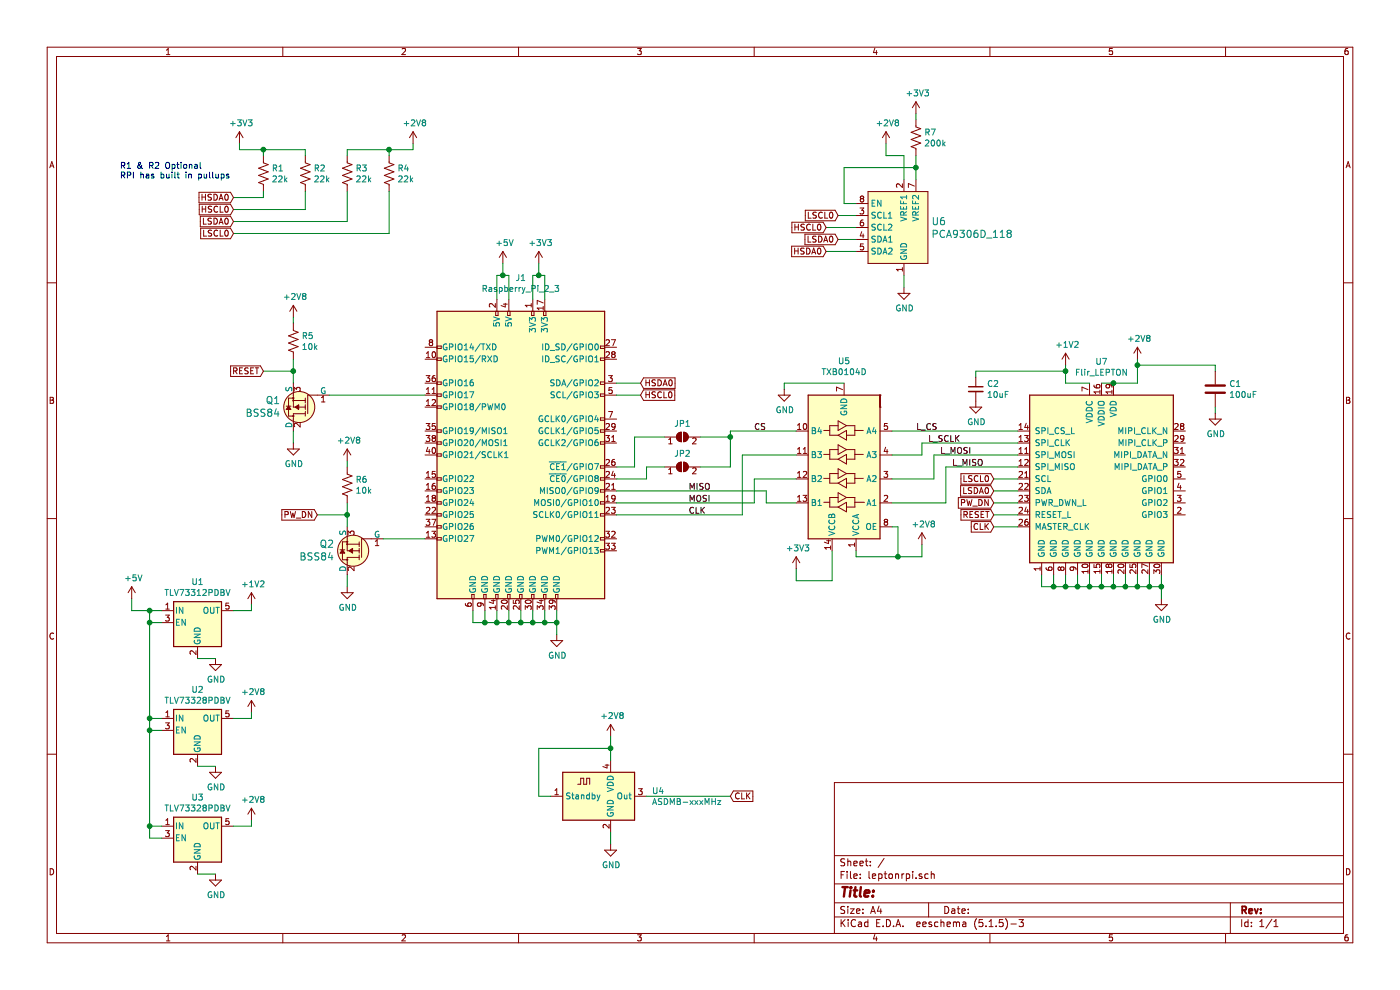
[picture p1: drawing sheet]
EESchema Schematic File Version 4
EELAYER 30 0
EELAYER END
$Descr A4 11693 8268
encoding utf-8
Sheet 1 1
Title ""
Date ""
Rev ""
Comp ""
Comment1 ""
Comment2 ""
Comment3 ""
Comment4 ""
$EndDescr
Connection ~ 4650 5200
Wire Wire Line
	4650 5200 4650 5300
$Comp
L power:GND #PWR0101
U 1 1
P 4650 5300
F 0 "#PWR0101" H 4650 5050 50  0001 C CNN
F 1 "GND" H 4655 5127 50  0000 C CNN
F 2 "" H 4650 5300 50  0001 C CNN
F 3 "" H 4650 5300 50  0001 C CNN
	1    4650 5300
	1    0    0    -1  
$EndComp
Wire Wire Line
	4050 5200 4150 5200
Connection ~ 4050 5200
Wire Wire Line
	4050 5100 4050 5200
Wire Wire Line
	4150 5200 4250 5200
Connection ~ 4150 5200
Wire Wire Line
	4150 5100 4150 5200
Wire Wire Line
	4250 5200 4350 5200
Connection ~ 4250 5200
Wire Wire Line
	4250 5100 4250 5200
Wire Wire Line
	4350 5200 4450 5200
Connection ~ 4350 5200
Wire Wire Line
	4350 5100 4350 5200
Wire Wire Line
	4450 5200 4550 5200
Connection ~ 4450 5200
Wire Wire Line
	4450 5100 4450 5200
Wire Wire Line
	4550 5200 4650 5200
Connection ~ 4550 5200
Wire Wire Line
	4550 5100 4550 5200
Wire Wire Line
	4650 5200 4650 5100
Wire Wire Line
	3950 5200 4050 5200
Wire Wire Line
	3950 5100 3950 5200
$Comp
L Connector:Raspberry_Pi_2_3 J1
U 1 1
P 4350 3800
F 0 "J1" H 4350 5281 50  0000 C CNN
F 1 "Raspberry_Pi_2_3" H 4350 5190 50  0000 C CNN
F 2 "misc footprints:rpogi2" H 4350 3800 50  0001 C CNN
F 3 "https://www.raspberrypi.org/documentation/hardware/raspberrypi/schematics/rpi_SCH_3bplus_1p0_reduced.pdf" H 4350 3800 50  0001 C CNN
	1    4350 3800
	1    0    0    -1  
$EndComp
Wire Wire Line
	5150 3200 5350 3200
Wire Wire Line
	5150 3300 5350 3300
Text GLabel 6900 1900 0    50   Input ~ 0
HSCL0
Text GLabel 6900 2100 0    50   Input ~ 0
HSDA0
Text GLabel 7000 2000 0    50   Input ~ 0
LSDA0
Text GLabel 7000 1800 0    50   Input ~ 0
LSCL0
Wire Wire Line
	6900 1900 7150 1900
Wire Wire Line
	7000 1800 7150 1800
Wire Wire Line
	6900 2100 7150 2100
Wire Wire Line
	7000 2000 7150 2000
Wire Wire Line
	7700 3700 7700 3800
Wire Wire Line
	8500 3700 7700 3700
Wire Wire Line
	7800 3800 8500 3800
Wire Wire Line
	7800 4000 7800 3800
Wire Wire Line
	7900 3900 7900 4200
Wire Wire Line
	8500 3900 7900 3900
$Comp
L Sensor_Optical:Flir_LEPTON U7
U 1 1
P 9200 4000
F 0 "U7" H 9200 4981 50  0000 C CNN
F 1 "Flir_LEPTON" H 9200 4890 50  0000 C CNN
F 2 "digikey-footprints:FLIR_Lepton_Socket_1050281001" H 8500 4750 50  0001 C CNN
F 3 "https://cdn.sparkfun.com/datasheets/Sensors/Infrared/FLIR_Lepton_Data_Brief.pdf" H 8600 4850 50  0001 C CNN
	1    9200 4000
	1    0    0    -1  
$EndComp
$Comp
L power:GND #PWR0102
U 1 1
P 6550 3250
F 0 "#PWR0102" H 6550 3000 50  0001 C CNN
F 1 "GND" H 6555 3077 50  0000 C CNN
F 2 "" H 6550 3250 50  0001 C CNN
F 3 "" H 6550 3250 50  0001 C CNN
	1    6550 3250
	1    0    0    -1  
$EndComp
Text GLabel 8300 4100 0    50   Input ~ 0
LSDA0
Text GLabel 8300 4000 0    50   Input ~ 0
LSCL0
$Comp
L power:GND #PWR0103
U 1 1
P 9700 5000
F 0 "#PWR0103" H 9700 4750 50  0001 C CNN
F 1 "GND" H 9705 4827 50  0000 C CNN
F 2 "" H 9700 5000 50  0001 C CNN
F 3 "" H 9700 5000 50  0001 C CNN
	1    9700 5000
	1    0    0    -1  
$EndComp
Wire Wire Line
	8700 4800 8700 4900
Wire Wire Line
	8700 4900 8800 4900
Wire Wire Line
	9700 4900 9700 4800
Wire Wire Line
	9600 4800 9600 4900
Connection ~ 9600 4900
Wire Wire Line
	9600 4900 9700 4900
Wire Wire Line
	9500 4800 9500 4900
Connection ~ 9500 4900
Wire Wire Line
	9500 4900 9600 4900
Wire Wire Line
	9400 4800 9400 4900
Connection ~ 9400 4900
Wire Wire Line
	9400 4900 9500 4900
Wire Wire Line
	9300 4800 9300 4900
Connection ~ 9300 4900
Wire Wire Line
	9300 4900 9400 4900
Wire Wire Line
	9200 4800 9200 4900
Connection ~ 9200 4900
Wire Wire Line
	9200 4900 9300 4900
Wire Wire Line
	9100 4800 9100 4900
Connection ~ 9100 4900
Wire Wire Line
	9100 4900 9200 4900
Wire Wire Line
	9000 4800 9000 4900
Connection ~ 9000 4900
Wire Wire Line
	9000 4900 9100 4900
Wire Wire Line
	8900 4800 8900 4900
Connection ~ 8900 4900
Wire Wire Line
	8900 4900 9000 4900
Wire Wire Line
	8800 4800 8800 4900
Connection ~ 8800 4900
Wire Wire Line
	8800 4900 8900 4900
Wire Wire Line
	9700 5000 9700 4900
Connection ~ 9700 4900
Wire Wire Line
	8500 4100 8300 4100
Wire Wire Line
	8500 4000 8300 4000
Text GLabel 5350 3300 2    50   Input ~ 0
HSCL0
Text GLabel 5350 3200 2    50   Input ~ 0
HSDA0
$Comp
L power:+2V8 #PWR0105
U 1 1
P 7700 4550
F 0 "#PWR0105" H 7700 4400 50  0001 C CNN
F 1 "+2V8" H 7715 4723 50  0000 C CNN
F 2 "" H 7700 4550 50  0001 C CNN
F 3 "" H 7700 4550 50  0001 C CNN
	1    7700 4550
	1    0    0    -1  
$EndComp
$Comp
L power:+2V8 #PWR0106
U 1 1
P 7400 1200
F 0 "#PWR0106" H 7400 1050 50  0001 C CNN
F 1 "+2V8" H 7415 1373 50  0000 C CNN
F 2 "" H 7400 1200 50  0001 C CNN
F 3 "" H 7400 1200 50  0001 C CNN
	1    7400 1200
	1    0    0    -1  
$EndComp
$Comp
L power:+3V3 #PWR0107
U 1 1
P 7650 950
F 0 "#PWR0107" H 7650 800 50  0001 C CNN
F 1 "+3V3" H 7665 1123 50  0000 C CNN
F 2 "" H 7650 950 50  0001 C CNN
F 3 "" H 7650 950 50  0001 C CNN
	1    7650 950 
	1    0    0    -1  
$EndComp
$Comp
L power:GND #PWR0108
U 1 1
P 7550 2400
F 0 "#PWR0108" H 7550 2150 50  0001 C CNN
F 1 "GND" H 7555 2227 50  0000 C CNN
F 2 "" H 7550 2400 50  0001 C CNN
F 3 "" H 7550 2400 50  0001 C CNN
	1    7550 2400
	1    0    0    -1  
$EndComp
Wire Wire Line
	7550 2300 7550 2400
Text GLabel 8300 4200 0    50   Input ~ 0
PW_DN
Text GLabel 8300 4300 0    50   Input ~ 0
RESET
Text GLabel 8300 4400 0    50   Input ~ 0
CLK
Wire Wire Line
	8300 4400 8500 4400
Wire Wire Line
	8500 4300 8300 4300
Wire Wire Line
	8500 4200 8300 4200
Wire Wire Line
	5400 6650 6100 6650
Wire Wire Line
	4150 2500 4150 2300
Wire Wire Line
	4250 2300 4250 2500
Wire Wire Line
	4450 2500 4450 2300
Wire Wire Line
	4550 2300 4550 2500
Text GLabel 6100 6650 2    50   Input ~ 0
CLK
Wire Wire Line
	4600 6650 4500 6650
Wire Wire Line
	4500 6650 4500 6250
Wire Wire Line
	4500 6250 5100 6250
Wire Wire Line
	5100 6250 5100 6350
Connection ~ 5100 6250
$Comp
L power:+2V8 #PWR0109
U 1 1
P 5100 6150
F 0 "#PWR0109" H 5100 6000 50  0001 C CNN
F 1 "+2V8" H 5115 6323 50  0000 C CNN
F 2 "" H 5100 6150 50  0001 C CNN
F 3 "" H 5100 6150 50  0001 C CNN
	1    5100 6150
	1    0    0    -1  
$EndComp
Wire Wire Line
	5100 6150 5100 6250
$Comp
L power:GND #PWR0110
U 1 1
P 5100 7050
F 0 "#PWR0110" H 5100 6800 50  0001 C CNN
F 1 "GND" H 5105 6877 50  0000 C CNN
F 2 "" H 5100 7050 50  0001 C CNN
F 3 "" H 5100 7050 50  0001 C CNN
	1    5100 7050
	1    0    0    -1  
$EndComp
Wire Wire Line
	5100 6950 5100 7050
$Comp
L power:+5V #PWR0111
U 1 1
P 4200 2200
F 0 "#PWR0111" H 4200 2050 50  0001 C CNN
F 1 "+5V" H 4215 2373 50  0000 C CNN
F 2 "" H 4200 2200 50  0001 C CNN
F 3 "" H 4200 2200 50  0001 C CNN
	1    4200 2200
	1    0    0    -1  
$EndComp
$Comp
L power:+3V3 #PWR0112
U 1 1
P 4500 2200
F 0 "#PWR0112" H 4500 2050 50  0001 C CNN
F 1 "+3V3" H 4515 2373 50  0000 C CNN
F 2 "" H 4500 2200 50  0001 C CNN
F 3 "" H 4500 2200 50  0001 C CNN
	1    4500 2200
	1    0    0    -1  
$EndComp
Wire Wire Line
	4500 2300 4500 2200
Wire Wire Line
	4450 2300 4500 2300
Wire Wire Line
	4500 2300 4550 2300
Connection ~ 4500 2300
Wire Wire Line
	4200 2200 4200 2300
Wire Wire Line
	4150 2300 4200 2300
Wire Wire Line
	4200 2300 4250 2300
Connection ~ 4200 2300
Wire Wire Line
	2900 3850 2900 3900
$Comp
L power:+2V8 #PWR0113
U 1 1
P 2900 3850
F 0 "#PWR0113" H 2900 3700 50  0001 C CNN
F 1 "+2V8" H 2915 4023 50  0000 C CNN
F 2 "" H 2900 3850 50  0001 C CNN
F 3 "" H 2900 3850 50  0001 C CNN
	1    2900 3850
	1    0    0    -1  
$EndComp
$Comp
L Device:R_US R6
U 1 1
P 2900 4050
F 0 "R6" H 2968 4096 50  0000 L CNN
F 1 "10k" H 2968 4005 50  0000 L CNN
F 2 "Resistor_SMD:R_0603_1608Metric_Pad1.05x0.95mm_HandSolder" V 2940 4040 50  0001 C CNN
F 3 "~" H 2900 4050 50  0001 C CNN
	1    2900 4050
	1    0    0    -1  
$EndComp
Text GLabel 2650 4300 0    50   Input ~ 0
PW_DN
Wire Wire Line
	2450 2650 2450 2700
Wire Wire Line
	2450 3000 2450 3100
$Comp
L power:+2V8 #PWR0114
U 1 1
P 2450 2650
F 0 "#PWR0114" H 2450 2500 50  0001 C CNN
F 1 "+2V8" H 2465 2823 50  0000 C CNN
F 2 "" H 2450 2650 50  0001 C CNN
F 3 "" H 2450 2650 50  0001 C CNN
	1    2450 2650
	1    0    0    -1  
$EndComp
$Comp
L Device:R_US R5
U 1 1
P 2450 2850
F 0 "R5" H 2518 2896 50  0000 L CNN
F 1 "10k" H 2518 2805 50  0000 L CNN
F 2 "Resistor_SMD:R_0603_1608Metric_Pad1.05x0.95mm_HandSolder" V 2490 2840 50  0001 C CNN
F 3 "~" H 2450 2850 50  0001 C CNN
	1    2450 2850
	1    0    0    -1  
$EndComp
Text GLabel 2200 3100 0    50   Input ~ 0
RESET
$Comp
L dk_Transistors-FETs-MOSFETs-Single:BSS84 Q2
U 1 1
P 2900 4600
F 0 "Q2" H 3007 4547 60  0000 L CNN
F 1 "BSS84" H 3007 4653 60  0000 L CNN
F 2 "digikey-footprints:SOT-23-3" H 3100 4800 60  0001 L CNN
F 3 "https://www.onsemi.com/pub/Collateral/BSS84-D.PDF" H 3100 4900 60  0001 L CNN
F 4 "BSS84CT-ND" H 3100 5000 60  0001 L CNN "Digi-Key_PN"
F 5 "BSS84" H 3100 5100 60  0001 L CNN "MPN"
F 6 "Discrete Semiconductor Products" H 3100 5200 60  0001 L CNN "Category"
F 7 "Transistors - FETs, MOSFETs - Single" H 3100 5300 60  0001 L CNN "Family"
F 8 "https://www.onsemi.com/pub/Collateral/BSS84-D.PDF" H 3100 5400 60  0001 L CNN "DK_Datasheet_Link"
F 9 "/product-detail/en/on-semiconductor/BSS84/BSS84CT-ND/244297" H 3100 5500 60  0001 L CNN "DK_Detail_Page"
F 10 "MOSFET P-CH 50V 130MA SOT-23" H 3100 5600 60  0001 L CNN "Description"
F 11 "ON Semiconductor" H 3100 5700 60  0001 L CNN "Manufacturer"
F 12 "Active" H 3100 5800 60  0001 L CNN "Status"
	1    2900 4600
	-1   0    0    1   
$EndComp
$Comp
L dk_Transistors-FETs-MOSFETs-Single:BSS84 Q1
U 1 1
P 2450 3400
F 0 "Q1" H 2557 3347 60  0000 L CNN
F 1 "BSS84" H 2557 3453 60  0000 L CNN
F 2 "digikey-footprints:SOT-23-3" H 2650 3600 60  0001 L CNN
F 3 "https://www.onsemi.com/pub/Collateral/BSS84-D.PDF" H 2650 3700 60  0001 L CNN
F 4 "BSS84CT-ND" H 2650 3800 60  0001 L CNN "Digi-Key_PN"
F 5 "BSS84" H 2650 3900 60  0001 L CNN "MPN"
F 6 "Discrete Semiconductor Products" H 2650 4000 60  0001 L CNN "Category"
F 7 "Transistors - FETs, MOSFETs - Single" H 2650 4100 60  0001 L CNN "Family"
F 8 "https://www.onsemi.com/pub/Collateral/BSS84-D.PDF" H 2650 4200 60  0001 L CNN "DK_Datasheet_Link"
F 9 "/product-detail/en/on-semiconductor/BSS84/BSS84CT-ND/244297" H 2650 4300 60  0001 L CNN "DK_Detail_Page"
F 10 "MOSFET P-CH 50V 130MA SOT-23" H 2650 4400 60  0001 L CNN "Description"
F 11 "ON Semiconductor" H 2650 4500 60  0001 L CNN "Manufacturer"
F 12 "Active" H 2650 4600 60  0001 L CNN "Status"
	1    2450 3400
	-1   0    0    1   
$EndComp
Wire Wire Line
	2900 4200 2900 4300
Wire Wire Line
	2650 4300 2900 4300
Connection ~ 2900 4300
Wire Wire Line
	2900 4300 2900 4400
Wire Wire Line
	2200 3100 2450 3100
Wire Wire Line
	2450 3100 2450 3200
Connection ~ 2450 3100
$Comp
L power:GND #PWR0115
U 1 1
P 2450 3700
F 0 "#PWR0115" H 2450 3450 50  0001 C CNN
F 1 "GND" H 2455 3527 50  0000 C CNN
F 2 "" H 2450 3700 50  0001 C CNN
F 3 "" H 2450 3700 50  0001 C CNN
	1    2450 3700
	1    0    0    -1  
$EndComp
Wire Wire Line
	2450 3600 2450 3700
$Comp
L power:GND #PWR0116
U 1 1
P 2900 4900
F 0 "#PWR0116" H 2900 4650 50  0001 C CNN
F 1 "GND" H 2905 4727 50  0000 C CNN
F 2 "" H 2900 4900 50  0001 C CNN
F 3 "" H 2900 4900 50  0001 C CNN
	1    2900 4900
	1    0    0    -1  
$EndComp
Wire Wire Line
	2900 4800 2900 4900
Wire Wire Line
	2750 3300 3550 3300
Wire Wire Line
	3200 4500 3550 4500
Wire Wire Line
	6200 4300 6200 3800
Wire Wire Line
	6300 4200 6300 4000
Wire Wire Line
	6400 4100 6400 4200
$Comp
L Regulator_Linear:TLV73312PDBV U1
U 1 1
P 1650 5200
F 0 "U1" H 1650 5542 50  0000 C CNN
F 1 "TLV73312PDBV" H 1650 5451 50  0000 C CNN
F 2 "Package_TO_SOT_SMD:SOT-23-5" H 1650 5525 50  0001 C CIN
F 3 "http://www.ti.com/lit/ds/symlink/tlv733p.pdf" H 1650 5200 50  0001 C CNN
	1    1650 5200
	1    0    0    -1  
$EndComp
$Comp
L power:+1V2 #PWR0117
U 1 1
P 2100 5050
F 0 "#PWR0117" H 2100 4900 50  0001 C CNN
F 1 "+1V2" H 2115 5223 50  0000 C CNN
F 2 "" H 2100 5050 50  0001 C CNN
F 3 "" H 2100 5050 50  0001 C CNN
	1    2100 5050
	1    0    0    -1  
$EndComp
Wire Wire Line
	1950 5100 2100 5100
Wire Wire Line
	2100 5100 2100 5050
$Comp
L power:+5V #PWR0118
U 1 1
P 1100 5000
F 0 "#PWR0118" H 1100 4850 50  0001 C CNN
F 1 "+5V" H 1115 5173 50  0000 C CNN
F 2 "" H 1100 5000 50  0001 C CNN
F 3 "" H 1100 5000 50  0001 C CNN
	1    1100 5000
	1    0    0    -1  
$EndComp
$Comp
L Regulator_Linear:TLV73328PDBV U2
U 1 1
P 1650 6100
F 0 "U2" H 1650 6442 50  0000 C CNN
F 1 "TLV73328PDBV" H 1650 6351 50  0000 C CNN
F 2 "Package_TO_SOT_SMD:SOT-23-5" H 1650 6425 50  0001 C CIN
F 3 "http://www.ti.com/lit/ds/symlink/tlv733p.pdf" H 1650 6100 50  0001 C CNN
	1    1650 6100
	1    0    0    -1  
$EndComp
Wire Wire Line
	1350 6100 1250 6100
Wire Wire Line
	1250 6100 1250 6000
Wire Wire Line
	1250 6000 1350 6000
Wire Wire Line
	1350 5200 1250 5200
Wire Wire Line
	1250 5200 1250 5100
Wire Wire Line
	1250 5100 1350 5100
$Comp
L power:GND #PWR0119
U 1 1
P 1800 5500
F 0 "#PWR0119" H 1800 5250 50  0001 C CNN
F 1 "GND" H 1805 5327 50  0000 C CNN
F 2 "" H 1800 5500 50  0001 C CNN
F 3 "" H 1800 5500 50  0001 C CNN
	1    1800 5500
	1    0    0    -1  
$EndComp
$Comp
L power:GND #PWR0120
U 1 1
P 1800 6400
F 0 "#PWR0120" H 1800 6150 50  0001 C CNN
F 1 "GND" H 1805 6227 50  0000 C CNN
F 2 "" H 1800 6400 50  0001 C CNN
F 3 "" H 1800 6400 50  0001 C CNN
	1    1800 6400
	1    0    0    -1  
$EndComp
Wire Wire Line
	1650 6400 1800 6400
Wire Wire Line
	1650 5500 1800 5500
Wire Wire Line
	1100 5000 1100 5100
Wire Wire Line
	1100 5100 1250 5100
Connection ~ 1250 5100
Wire Wire Line
	1250 5200 1250 6000
Connection ~ 1250 5200
Connection ~ 1250 6000
$Comp
L power:+2V8 #PWR0121
U 1 1
P 2100 5950
F 0 "#PWR0121" H 2100 5800 50  0001 C CNN
F 1 "+2V8" H 2115 6123 50  0000 C CNN
F 2 "" H 2100 5950 50  0001 C CNN
F 3 "" H 2100 5950 50  0001 C CNN
	1    2100 5950
	1    0    0    -1  
$EndComp
Wire Wire Line
	1950 6000 2100 6000
Wire Wire Line
	2100 6000 2100 5950
$Comp
L Regulator_Linear:TLV73328PDBV U3
U 1 1
P 1650 7000
F 0 "U3" H 1650 7342 50  0000 C CNN
F 1 "TLV73328PDBV" H 1650 7251 50  0000 C CNN
F 2 "Package_TO_SOT_SMD:SOT-23-5" H 1650 7325 50  0001 C CIN
F 3 "http://www.ti.com/lit/ds/symlink/tlv733p.pdf" H 1650 7000 50  0001 C CNN
	1    1650 7000
	1    0    0    -1  
$EndComp
Wire Wire Line
	1350 7000 1250 7000
Wire Wire Line
	1250 7000 1250 6900
Wire Wire Line
	1250 6900 1350 6900
$Comp
L power:GND #PWR0122
U 1 1
P 1800 7300
F 0 "#PWR0122" H 1800 7050 50  0001 C CNN
F 1 "GND" H 1805 7127 50  0000 C CNN
F 2 "" H 1800 7300 50  0001 C CNN
F 3 "" H 1800 7300 50  0001 C CNN
	1    1800 7300
	1    0    0    -1  
$EndComp
Wire Wire Line
	1650 7300 1800 7300
Wire Wire Line
	1250 6100 1250 6900
Connection ~ 1250 6900
$Comp
L power:+2V8 #PWR0123
U 1 1
P 2100 6850
F 0 "#PWR0123" H 2100 6700 50  0001 C CNN
F 1 "+2V8" H 2115 7023 50  0000 C CNN
F 2 "" H 2100 6850 50  0001 C CNN
F 3 "" H 2100 6850 50  0001 C CNN
	1    2100 6850
	1    0    0    -1  
$EndComp
Wire Wire Line
	1950 6900 2100 6900
Wire Wire Line
	2100 6900 2100 6850
Connection ~ 1250 6100
$Comp
L power:+2V8 #PWR0124
U 1 1
P 9500 3000
F 0 "#PWR0124" H 9500 2850 50  0001 C CNN
F 1 "+2V8" H 9515 3173 50  0000 C CNN
F 2 "" H 9500 3000 50  0001 C CNN
F 3 "" H 9500 3000 50  0001 C CNN
	1    9500 3000
	1    0    0    -1  
$EndComp
$Comp
L power:+1V2 #PWR0125
U 1 1
P 8900 3050
F 0 "#PWR0125" H 8900 2900 50  0001 C CNN
F 1 "+1V2" H 8915 3223 50  0000 C CNN
F 2 "" H 8900 3050 50  0001 C CNN
F 3 "" H 8900 3050 50  0001 C CNN
	1    8900 3050
	1    0    0    -1  
$EndComp
Wire Wire Line
	8900 3050 8900 3100
Wire Wire Line
	8900 3200 9100 3200
Wire Wire Line
	9200 3200 9300 3200
Wire Wire Line
	9300 3200 9500 3200
Wire Wire Line
	9500 3200 9500 3050
Connection ~ 9300 3200
Wire Wire Line
	7150 1700 7050 1700
Wire Wire Line
	7650 1000 7650 950 
$Comp
L Device:R_US R7
U 1 1
P 7650 1150
F 0 "R7" H 7718 1196 50  0000 L CNN
F 1 "200k" H 7718 1105 50  0000 L CNN
F 2 "Resistor_SMD:R_0603_1608Metric_Pad1.05x0.95mm_HandSolder" V 7690 1140 50  0001 C CNN
F 3 "~" H 7650 1150 50  0001 C CNN
	1    7650 1150
	1    0    0    -1  
$EndComp
$Comp
L dk_Logic-Translators-Level-Shifters:PCA9306D_118 U6
U 1 1
P 7550 2000
F 0 "U6" H 7778 2153 60  0000 L CNN
F 1 "PCA9306D_118" H 7778 2047 60  0000 L CNN
F 2 "digikey-footprints:SOIC-8_W3.9mm" H 7750 2200 60  0001 L CNN
F 3 "https://www.nxp.com/docs/en/data-sheet/PCA9306.pdf" H 7750 2300 60  0001 L CNN
F 4 "568-4215-1-ND" H 7750 2400 60  0001 L CNN "Digi-Key_PN"
F 5 "PCA9306D,118" H 7750 2500 60  0001 L CNN "MPN"
F 6 "Integrated Circuits (ICs)" H 7750 2600 60  0001 L CNN "Category"
F 7 "Logic - Translators, Level Shifters" H 7750 2700 60  0001 L CNN "Family"
F 8 "https://www.nxp.com/docs/en/data-sheet/PCA9306.pdf" H 7750 2800 60  0001 L CNN "DK_Datasheet_Link"
F 9 "/product-detail/en/nxp-usa-inc/PCA9306D,118/568-4215-1-ND/1638362" H 7750 2900 60  0001 L CNN "DK_Detail_Page"
F 10 "IC TRNSLTR BIDIRECTIONAL 8SO" H 7750 3000 60  0001 L CNN "Description"
F 11 "NXP USA Inc." H 7750 3100 60  0001 L CNN "Manufacturer"
F 12 "Active" H 7750 3200 60  0001 L CNN "Status"
	1    7550 2000
	1    0    0    -1  
$EndComp
Wire Wire Line
	7050 1400 7650 1400
Wire Wire Line
	7650 1400 7650 1300
Wire Wire Line
	7050 1400 7050 1700
Wire Wire Line
	7650 1400 7650 1500
Connection ~ 7650 1400
Wire Wire Line
	7550 1500 7550 1300
Wire Wire Line
	7550 1300 7400 1300
Wire Wire Line
	7400 1200 7400 1300
$Comp
L Device:R_US R1
U 1 1
P 2200 1450
F 0 "R1" H 2268 1496 50  0000 L CNN
F 1 "22k" H 2268 1405 50  0000 L CNN
F 2 "Resistor_SMD:R_0603_1608Metric_Pad1.05x0.95mm_HandSolder" V 2240 1440 50  0001 C CNN
F 3 "~" H 2200 1450 50  0001 C CNN
	1    2200 1450
	1    0    0    -1  
$EndComp
$Comp
L Device:R_US R2
U 1 1
P 2550 1450
F 0 "R2" H 2618 1496 50  0000 L CNN
F 1 "22k" H 2618 1405 50  0000 L CNN
F 2 "Resistor_SMD:R_0603_1608Metric_Pad1.05x0.95mm_HandSolder" V 2590 1440 50  0001 C CNN
F 3 "~" H 2550 1450 50  0001 C CNN
	1    2550 1450
	1    0    0    -1  
$EndComp
$Comp
L power:+2V8 #PWR0126
U 1 1
P 3450 1200
F 0 "#PWR0126" H 3450 1050 50  0001 C CNN
F 1 "+2V8" H 3465 1373 50  0000 C CNN
F 2 "" H 3450 1200 50  0001 C CNN
F 3 "" H 3450 1200 50  0001 C CNN
	1    3450 1200
	1    0    0    -1  
$EndComp
Wire Wire Line
	3450 1250 3450 1200
Wire Wire Line
	2200 1250 2550 1250
Wire Wire Line
	2200 1250 2200 1300
Wire Wire Line
	2550 1250 2550 1300
Wire Wire Line
	2900 1250 2900 1300
Wire Wire Line
	2900 1250 3250 1250
Wire Wire Line
	3250 1250 3250 1300
Wire Wire Line
	3250 1250 3450 1250
Text GLabel 1950 1750 0    50   Input ~ 0
HSCL0
Text GLabel 1950 1650 0    50   Input ~ 0
HSDA0
Wire Wire Line
	1950 1650 2200 1650
Wire Wire Line
	2200 1650 2200 1600
Wire Wire Line
	1950 1750 2550 1750
Wire Wire Line
	2550 1750 2550 1600
Wire Wire Line
	1950 1850 2900 1850
Wire Wire Line
	2900 1850 2900 1600
Wire Wire Line
	1950 1950 3250 1950
Wire Wire Line
	3250 1950 3250 1600
$Comp
L Device:C C1
U 1 1
P 10150 3250
F 0 "C1" H 10265 3296 50  0000 L CNN
F 1 "100uF" H 10265 3205 50  0000 L CNN
F 2 "Capacitor_SMD:C_1206_3216Metric_Pad1.42x1.75mm_HandSolder" H 10188 3100 50  0001 C CNN
F 3 "~" H 10150 3250 50  0001 C CNN
	1    10150 3250
	1    0    0    -1  
$EndComp
$Comp
L power:GND #PWR0127
U 1 1
P 10150 3450
F 0 "#PWR0127" H 10150 3200 50  0001 C CNN
F 1 "GND" H 10155 3277 50  0000 C CNN
F 2 "" H 10150 3450 50  0001 C CNN
F 3 "" H 10150 3450 50  0001 C CNN
	1    10150 3450
	1    0    0    -1  
$EndComp
Wire Wire Line
	10150 3100 10150 3050
Wire Wire Line
	10150 3050 9500 3050
Connection ~ 9500 3050
Wire Wire Line
	9500 3050 9500 3000
Wire Wire Line
	10150 3450 10150 3400
Text GLabel 1950 1850 0    50   Input ~ 0
LSDA0
Text GLabel 1950 1950 0    50   Input ~ 0
LSCL0
Wire Wire Line
	6200 3800 6650 3800
Wire Wire Line
	6300 4000 6650 4000
Wire Wire Line
	6400 4200 6650 4200
Wire Wire Line
	7450 4200 7900 4200
Wire Wire Line
	7800 4000 7450 4000
Wire Wire Line
	7450 3800 7700 3800
Wire Wire Line
	7450 3600 8500 3600
Wire Wire Line
	7150 4650 7150 4600
$Comp
L power:+3V3 #PWR0104
U 1 1
P 6650 4750
F 0 "#PWR0104" H 6650 4600 50  0001 C CNN
F 1 "+3V3" H 6665 4923 50  0000 C CNN
F 2 "" H 6650 4750 50  0001 C CNN
F 3 "" H 6650 4750 50  0001 C CNN
	1    6650 4750
	1    0    0    -1  
$EndComp
Wire Wire Line
	6650 4850 6650 4750
Wire Wire Line
	7700 4650 7700 4550
Wire Wire Line
	6550 3200 6550 3250
Wire Wire Line
	6550 3200 7050 3200
Wire Wire Line
	7150 4650 7500 4650
Wire Wire Line
	7450 4400 7500 4400
Wire Wire Line
	7500 4400 7500 4650
Wire Wire Line
	7500 4650 7700 4650
Connection ~ 7500 4650
Wire Wire Line
	6950 4600 6950 4850
Wire Wire Line
	6950 4850 6650 4850
$Comp
L Logic_LevelTranslator:TXB0104D U5
U 1 1
P 7050 3900
F 0 "U5" H 7050 3019 50  0000 C CNN
F 1 "TXB0104D" H 7050 3110 50  0000 C CNN
F 2 "Package_SO:SOIC-14_3.9x8.7mm_P1.27mm" H 7050 3150 50  0001 C CNN
F 3 "http://www.ti.com/lit/ds/symlink/txb0104.pdf" H 7160 3995 50  0001 C CNN
	1    7050 3900
	-1   0    0    1   
$EndComp
$Comp
L Device:C_Small C2
U 1 1
P 8150 3250
F 0 "C2" H 8242 3296 50  0000 L CNN
F 1 "10uF" H 8242 3205 50  0000 L CNN
F 2 "Capacitor_SMD:C_0603_1608Metric_Pad1.05x0.95mm_HandSolder" H 8150 3250 50  0001 C CNN
F 3 "~" H 8150 3250 50  0001 C CNN
	1    8150 3250
	1    0    0    -1  
$EndComp
Wire Wire Line
	8900 3100 8150 3100
Wire Wire Line
	8150 3100 8150 3150
Connection ~ 8900 3100
Wire Wire Line
	8900 3100 8900 3200
$Comp
L power:GND #PWR0128
U 1 1
P 8150 3350
F 0 "#PWR0128" H 8150 3100 50  0001 C CNN
F 1 "GND" H 8155 3177 50  0000 C CNN
F 2 "" H 8150 3350 50  0001 C CNN
F 3 "" H 8150 3350 50  0001 C CNN
	1    8150 3350
	1    0    0    -1  
$EndComp
$Comp
L Oscillator:ASDMB-xxxMHz U4
U 1 1
P 5000 6650
F 0 "U4" H 5444 6696 50  0000 L CNN
F 1 "ASDMB-xxxMHz" H 5444 6605 50  0000 L CNN
F 2 "Oscillator:Oscillator_SMD_Abracon_ASDMB-4Pin_2.5x2.0mm" H 5000 6650 50  0001 C CNN
F 3 "https://abracon.com/Oscillators/ASDMB.pdf" H 5300 7100 50  0001 C CNN
	1    5000 6650
	1    0    0    -1  
$EndComp
$Comp
L Device:R_US R4
U 1 1
P 3250 1450
F 0 "R4" H 3318 1496 50  0000 L CNN
F 1 "22k" H 3318 1405 50  0000 L CNN
F 2 "Resistor_SMD:R_0603_1608Metric_Pad1.05x0.95mm_HandSolder" V 3290 1440 50  0001 C CNN
F 3 "~" H 3250 1450 50  0001 C CNN
	1    3250 1450
	1    0    0    -1  
$EndComp
$Comp
L Device:R_US R3
U 1 1
P 2900 1450
F 0 "R3" H 2968 1496 50  0000 L CNN
F 1 "22k" H 2968 1405 50  0000 L CNN
F 2 "Resistor_SMD:R_0603_1608Metric_Pad1.05x0.95mm_HandSolder" V 2940 1440 50  0001 C CNN
F 3 "~" H 2900 1450 50  0001 C CNN
	1    2900 1450
	1    0    0    -1  
$EndComp
Connection ~ 3250 1250
$Comp
L power:+3V3 #PWR0129
U 1 1
P 2000 1200
F 0 "#PWR0129" H 2000 1050 50  0001 C CNN
F 1 "+3V3" H 2015 1373 50  0000 C CNN
F 2 "" H 2000 1200 50  0001 C CNN
F 3 "" H 2000 1200 50  0001 C CNN
	1    2000 1200
	1    0    0    -1  
$EndComp
Wire Wire Line
	2000 1200 2000 1250
Wire Wire Line
	2000 1250 2200 1250
Connection ~ 2200 1250
Text Notes 1000 1500 0    50   ~ 0
R1 & R2 Optional\nRPI has built in pullups
Text Label 6400 3600 2    50   ~ 0
CS
Text Label 5750 4100 0    50   ~ 0
MISO
Text Label 5750 4200 0    50   ~ 0
MOSI
Text Label 5750 4300 0    50   ~ 0
CLK
Text Label 7650 3600 0    50   ~ 0
L_CS
Text Label 7750 3700 0    50   ~ 0
L_SCLK
Text Label 7850 3800 0    50   ~ 0
L_MOSI
Text Label 7950 3900 0    50   ~ 0
L_MISO
Wire Wire Line
	5150 4100 6400 4100
Wire Wire Line
	5150 4200 6300 4200
Wire Wire Line
	5150 4300 6200 4300
Wire Wire Line
	6650 3600 6100 3600
Wire Wire Line
	6100 3600 6100 3650
$Comp
L Jumper:SolderJumper_2_Open JP2
U 1 1
P 5700 3900
F 0 "JP2" H 5700 4013 50  0000 C CNN
F 1 "SolderJumper_2_Open" H 5700 4014 50  0001 C CNN
F 2 "Jumper:SolderJumper-2_P1.3mm_Open_TrianglePad1.0x1.5mm" H 5700 3900 50  0001 C CNN
F 3 "~" H 5700 3900 50  0001 C CNN
	1    5700 3900
	1    0    0    -1  
$EndComp
$Comp
L Jumper:SolderJumper_2_Open JP1
U 1 1
P 5700 3650
F 0 "JP1" H 5700 3763 50  0000 C CNN
F 1 "SolderJumper_2_Open" H 5700 3764 50  0001 C CNN
F 2 "Jumper:SolderJumper-2_P1.3mm_Open_TrianglePad1.0x1.5mm" H 5700 3650 50  0001 C CNN
F 3 "~" H 5700 3650 50  0001 C CNN
	1    5700 3650
	1    0    0    -1  
$EndComp
Wire Wire Line
	5150 4000 5400 4000
Wire Wire Line
	5400 4000 5400 3900
Wire Wire Line
	5400 3900 5550 3900
Wire Wire Line
	5150 3900 5300 3900
Wire Wire Line
	5300 3900 5300 3650
Wire Wire Line
	5300 3650 5550 3650
Wire Wire Line
	5850 3650 6100 3650
Connection ~ 6100 3650
Wire Wire Line
	5850 3900 6100 3900
Wire Wire Line
	6100 3650 6100 3900
$EndSCHEMATC
